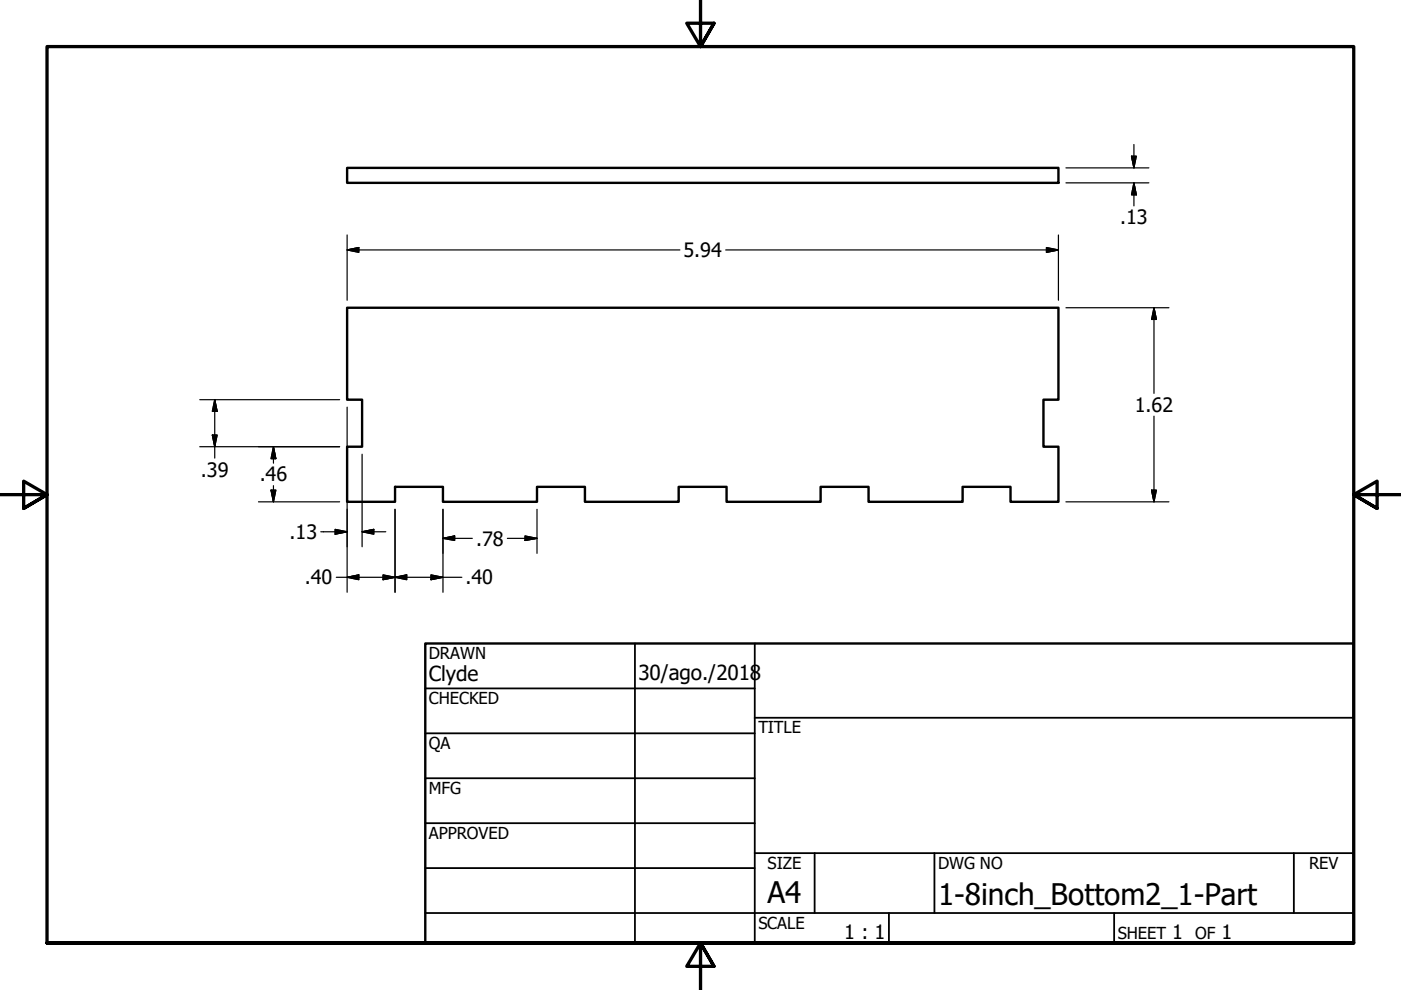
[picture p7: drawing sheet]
<svg xmlns="http://www.w3.org/2000/svg" width="297mm" height="210mm" viewBox="0 0 297 210" stroke-linecap="round" stroke-linejoin="round" font-family="sans-serif">
<path d="M73.6 35.6h150.8v3.2h-150.8zM73.6 65.2h150.8v19.5h-3.2v10h3.2v11.7h-10.2v-3.2h-10.1v3.2h-19.9v-3.2h-10.2v3.2h-19.9v-3.2h-10.2v3.2h-19.9v-3.2h-10.1v3.2h-20v-3.2h-10.1v3.2h-10.2v-11.7h3.2v-10h-3.2zM90.2 136.4h196.8v63.5h-196.8z" fill="none" stroke="#000" stroke-width=".51"/>
<path d="M148.5 -.1v10l-2.9-5h5.8l-2.9 5 2.9-5M0 104.9h10l-5-2.9v5.8l5-2.9-5 2.9M297 104.9h-10l5-2.9v5.8l-5-2.9 5 2.9M10 199.9v-190h277v190h-277h277M151.4 204.9l-2.9-5 2.9 5h-5.8l2.9-5v10" fill="none" stroke="#000" stroke-width=".7"/>
<g fill="none" stroke="#000" stroke-width=".38">
<path d="M134.6 136.4v63.5M160 136.4v63.5M90.2 146h69.8M90.2 155.5h69.8M160 152.2h127M90.2 165h69.8M90.2 174.5h69.8M90.2 184.1h69.8M90.2 193.6h196.8M160 180.9h127M172.7 180.9v12.7M188.5 193.6v6.3"/>
<path d="M198.1 180.9v12.7M236.2 193.6v6.3M274.3 180.9v12.7"/>
</g>
<g fill="none" stroke="#000" stroke-width=".25">
<path d="M226 35.6h17.6M226 38.8h17.6M239.9 33.1l.5 2.5zM239.9 33.1h1l-.5 2.5zM240.4 38.8l.5 2.5zM240.4 38.8l.5 2.5h-1zM240.4 30.6v5M240.4 38.8v4.9M73.6 53l2.5-.5zM73.6 53l2.5-.5v1zM73.6 53h70.5M73.6 49.8v13.9"/>
<path d="M153.9 53h70.5M221.9 53.5l2.5-.5zM221.9 52.5l2.5 .5-2.5 .5zM224.4 49.8v13.9M226 65.2h21.8M244.7 65.2l.5 2.5zM244.7 65.2l.5 2.5h-1zM244.7 65.2v18.2M42.4 94.7h29.6M42.4 84.7h29.6M45 92.2l.5 2.5zM45 92.2h1l-.5 2.5z"/>
<path d="M45.5 84.7l.5 2.5zM45.5 84.7l.5 2.5h-1zM45.5 84.7v12.4M58 94.7l.5 2.6zM58 94.7l.5 2.6h-1zM58 94.7v3.5M73.6 86.3v39.3M76.8 96.3v19.6M244.7 88.2v18.2M54.8 106.4h17.2M57.5 103.9l.5 2.5zM57.5 103.9h1l-.5 2.5z"/>
<path d="M58 103v3.4M68 112.7h5.6M71.1 113.3l2.5-.6zM71.1 112.2l2.5 .5-2.5 .6zM76.8 112.7l2.4-.5zM76.8 112.7l2.4-.5v1.1zM76.8 112.7h5M83.8 108v17.6M93.9 114.1l2.5-.5zM93.9 114.1l2.5-.5v1zM93.9 108v17.6M93.9 114.1h6.2"/>
<path d="M107.6 114.1h6.3M111.3 114.6l2.6-.5zM111.3 113.6l2.6 .5-2.6 .5zM113.9 108v9.3M226 106.4h21.8M244.2 103.9l.5 2.5zM244.2 103.9h1l-.5 2.5zM71.3 122.4h26.6M73.6 122.4l2.5-.5zM73.6 122.4l2.5-.5v1zM81.2 122.9l2.6-.5zM81.2 121.9l2.6 .5-2.6 .5z"/>
<path d="M83.8 122.4l2.4-.5zM83.8 122.4l2.4-.5v1zM91.4 122.9l2.5-.5zM91.4 121.9l2.5 .5-2.5 .5z"/>
</g>
<g fill="#000">
<path d="M239.9 33.1l.5 2.5zM239.9 33.1h1l-.5 2.5zM73.6 53l2.5-.5zM73.6 53l2.5-.5v1zM221.9 53.5l2.5-.5zM221.9 52.5l2.5 .5-2.5 .5zM240.4 38.8l.5 2.5zM240.4 38.8l.5 2.5h-1zM244.7 65.2l.5 2.5zM244.7 65.2l.5 2.5h-1zM45 92.2l.5 2.5zM45 92.2h1l-.5 2.5z"/>
<path d="M45.5 84.7l.5 2.5zM45.5 84.7l.5 2.5h-1zM58 94.7l.5 2.6zM58 94.7l.5 2.6h-1zM57.5 103.9l.5 2.5zM57.5 103.9h1l-.5 2.5zM71.1 113.3l2.5-.6zM71.1 112.2l2.5 .5-2.5 .6zM76.8 112.7l2.4-.5zM76.8 112.7l2.4-.5v1.1zM93.9 114.1l2.5-.5zM93.9 114.1l2.5-.5v1z"/>
<path d="M111.3 113.6l2.6 .5-2.6 .5zM244.2 103.9l.5 2.5zM244.2 103.9h1l-.5 2.5zM73.6 122.4l2.5-.5zM73.6 122.4l2.5-.5v1zM81.2 122.9l2.6-.5zM81.2 121.9l2.6 .5-2.6 .5zM83.8 122.4l2.4-.5zM83.8 122.4l2.4-.5v1zM91.4 122.9l2.5-.5zM91.4 121.9l2.5 .5-2.5 .5z"/>
</g>
<path d="M111.3 114.4h2.6" fill="none" stroke="#000" stroke-width=".44"/>
<g font-size="6.3">
<text x="162.8" y="191.4">A4</text>
<text x="198.9" y="191.9">1-8inch_Bottom2_1-Part</text>
</g>
<g font-size="4.4">
<text x="90.9" y="144.3">Clyde</text>
<text x="135.4" y="144.2">30/ago./2018</text>
</g>
<g font-size="4.2">
<text x="237.5" y="47.6">.13</text>
<text x="144.9" y="54.5">5.94</text>
<text x="240.6" y="87.3">1.62</text>
<text x="42.6" y="101.1">.39</text>
<text x="55.1" y="102.1">.46</text>
<text x="61.4" y="114.3">.13</text>
<text x="101" y="115.7">.78</text>
<text x="64.6" y="123.9">.40</text>
<text x="98.7" y="123.9">.40</text>
<text x="179" y="199.2">1 : 1</text>
<text x="248.5" y="199.1">1</text>
<text x="259" y="199.1">1</text>
</g>
<g font-size="3.5">
<text x="90.9" y="139.7">DRAWN</text>
<text x="90.9" y="149.3">CHECKED</text>
<text x="160.8" y="155.5">TITLE</text>
<text x="90.9" y="158.8">QA</text>
<text x="90.9" y="168.3">MFG</text>
<text x="90.9" y="177.8">APPROVED</text>
<text x="162.8" y="184.2">SIZE</text>
<text x="198.9" y="184.2">DWG NO</text>
<text x="277.6" y="184.2">REV</text>
<text x="160.8" y="196.9">SCALE</text>
<text x="237" y="199.1">SHEET</text>
<text x="253.4" y="199.1">OF</text>
</g>
</svg>
